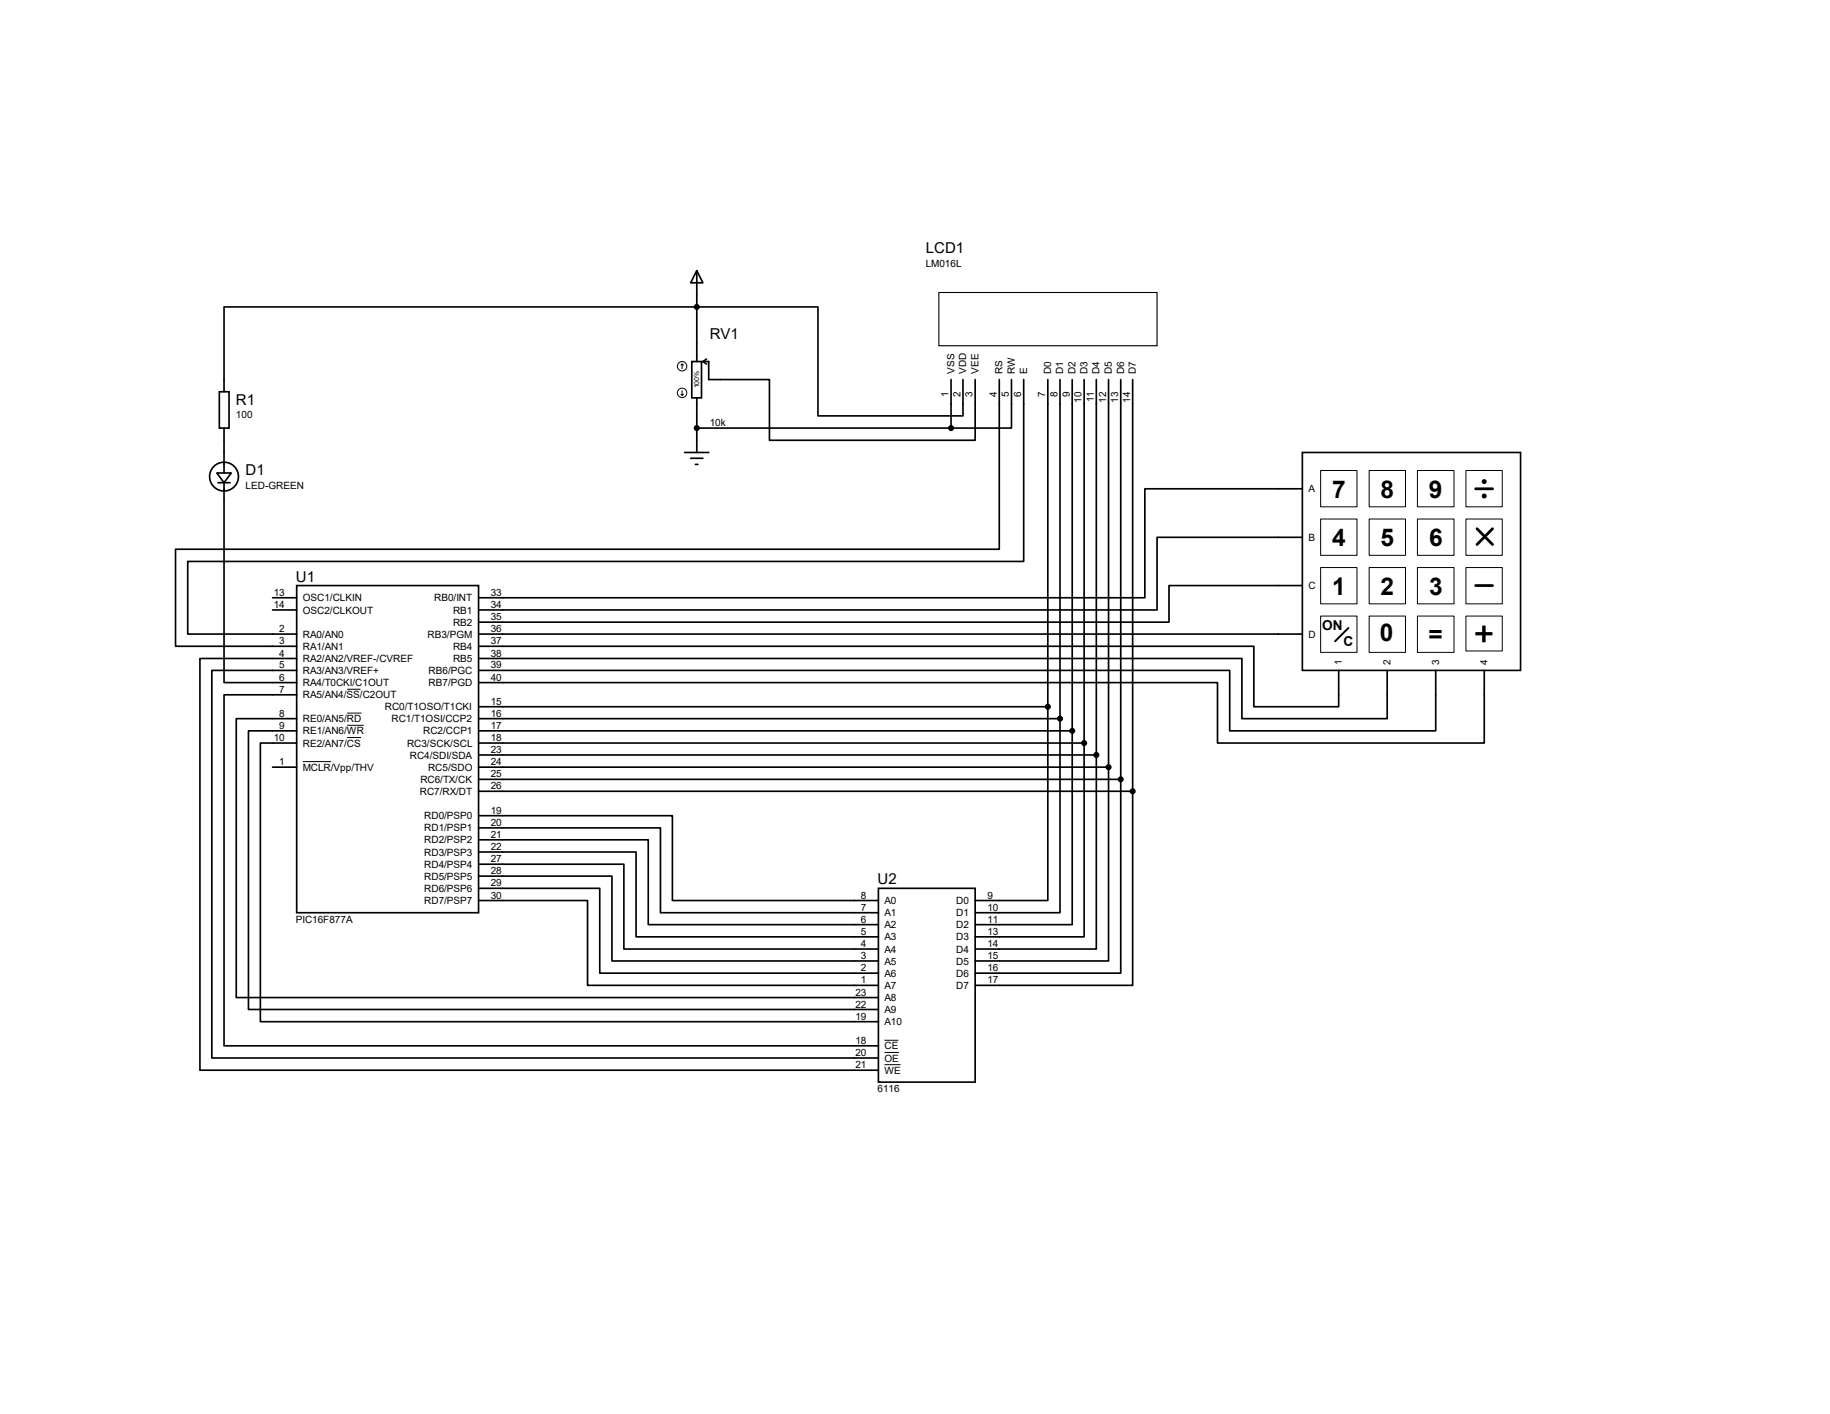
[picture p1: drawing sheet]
<svg xmlns="http://www.w3.org/2000/svg" width="279mm" height="216mm" viewBox="0 0 279 216" stroke-linecap="round" stroke-linejoin="round" font-family="sans-serif">
<g fill="none" stroke="#000" stroke-width=".25">
<path d="M33.5 59.8h1.5v5.6h-1.5zM105.6 55.2h1.5v5.5h-1.5zM106.4 41.3l.9 1.9h-1.8zM106.4 41.3v13.9M107.3 55.2h.9v2.8h9.3v9.2h31.4v-9.2M107.3 55.2l.6 .4M107.9 54.8l-.6 .4M145.2 58v7.4M147 58v5.5h-22.1v-16.6h-90.7v12.9M152.6 58v25.9h-125.8v14.8h18.5M154.4 58v7.4h-9.2M156.3 58v27.7h-127.6v11.1h16.6"/>
<path d="M160 58v49.9M161.8 58v51.7M163.7 58v53.6M165.5 58v55.5M167.4 58v57.3M169.2 58v59.1M171.1 58v61M172.9 58v62.8M33.1 72.2h2.2l-1.1 1.5zM33.3 73.7h1.8M34.2 73.7v30.5h11.1M34.2 65.4v6.8"/>
<path d="M104.5 69.1h3.7M105.5 70h1.8M106.2 70.9h.4M106.4 60.7v8.4M106.4 65.4h38.8M198.8 69.1h33.4v33.3h-33.4zM198.8 74.6h-24v16.7h-101.7M41.6 91.3h3.7M41.6 93.1h3.7M45.3 89.4h27.8v50h-27.8zM73.1 98.7h118.3v9.2h13v-5.5M73.1 96.8h125.7"/>
<path d="M198.8 82h-22.1v11.1h-103.6M198.8 89.4h-20.3v5.6h-105.4M41.6 117.1h3.7M45.3 109.7h-9.2v42.6h98M45.3 111.6h-7.4v42.5h96.2M45.3 113.5h-5.5v42.5h94.3M45.3 106.1h-11.1v53.6h99.9M45.3 102.4h-13v59.1h101.8M45.3 100.5h-14.8v62.9h103.6M73.1 100.5h116.5v9.2h22.2v-7.3M73.1 102.4h114.6v9.2h31.5v-9.2M73.1 107.9h86.9"/>
<path d="M73.1 109.7h88.7M73.1 111.6h90.6M73.1 113.5h92.4M73.1 115.3h94.3M73.1 117.1h96.1M73.1 119h98M160 107.9v29.6h-11.1M161.8 109.7v29.7h-12.9M163.7 111.6v29.6h-14.8M165.5 113.5v29.5h-16.6M167.4 115.3v29.6h-18.5M169.2 117.1v29.6h-20.3"/>
<path d="M171.1 119v29.6h-22.2M226.6 102.4v11.1h-40.7v-9.3h-112.8M73.1 124.5h29.6v13h31.4M73.1 126.4h27.7v13h33.3M73.1 128.2h25.9v13h35.1M73.1 130.1h24v12.9h37M73.1 132h22.1v12.9h38.9M73.1 133.8h20.3v12.9h40.7M73.1 135.6h18.5v13h42.5M73.1 137.5h16.6v13h44.4M73.1 120.8h99.8M134.1 135.6h14.8v29.6h-14.8z"/>
<path d="M172.9 120.8v29.7h-24"/>
<circle cx="34.2" cy="72.8" r="2.2"/>
</g>
<g fill="none" stroke="#000" stroke-width=".15">
<path d="M104.1 55.6l-.1 .2M104.1 55.6l.3 .2M104.1 55.6v.7M104.1 59.6v.8M104 60.2l.1 .2M104.4 60.2l-.3 .2M201.6 71.8h5.6v5.6h-5.6zM201.6 79.2h5.6v5.6h-5.6zM209 71.8h5.6v5.6h-5.6zM209 79.2h5.6v5.6h-5.6zM216.4 71.8h5.6v5.6h-5.6zM216.4 79.2h5.6v5.6h-5.6z"/>
<path d="M223.8 71.8h5.6v5.6h-5.6zM223.8 79.2h5.6v5.6h-5.6zM201.6 86.7h5.6v5.5h-5.6zM201.6 94.1h5.6v5.5h-5.6zM209 86.7h5.6v5.5h-5.6zM209 94.1h5.6v5.5h-5.6zM216.4 86.7h5.6v5.5h-5.6zM216.4 94.1h5.6v5.5h-5.6zM223.8 86.7h5.6v5.5h-5.6zM223.8 94.1h5.6v5.3h-5.6zM46.2 116.3h4.3M53 105.2h2"/>
<path d="M53 108.9h2.2M53 110.7h2.5M53 112.6h2.1M135 158.8h2.2M135 160.7h2.2M135 162.6h2.5"/>
<circle cx="104.1" cy="55.9" r=".72"/>
<circle cx="104.1" cy="60" r=".72"/>
</g>
<path d="M143.3 44.7h33.4v8.1h-33.4z" fill="none" stroke="#000" stroke-width=".17"/>
<g fill="none" stroke="#000" stroke-width=".42">
<path d="M225.3 74.6h2.6M225.3 89.4h2.6M225.5 80.7l2.4 2.4M227.9 80.7l-2.4 2.4"/>
<circle cx="226.6" cy="73.5" r=".17"/>
<circle cx="226.6" cy="75.7" r=".17"/>
</g>
<path d="M205.9 95.9l-2.1 2" fill="none" stroke="#000" stroke-width=".3"/>
<g fill="#000" stroke="#000" stroke-width=".25">
<circle cx="106.4" cy="46.9" r=".34"/>
<circle cx="106.4" cy="65.4" r=".34"/>
<circle cx="145.2" cy="65.4" r=".34"/>
<circle cx="160" cy="107.9" r=".34"/>
<circle cx="161.8" cy="109.7" r=".34"/>
<circle cx="163.7" cy="111.6" r=".34"/>
<circle cx="165.5" cy="113.5" r=".34"/>
<circle cx="167.4" cy="115.3" r=".34"/>
<circle cx="169.2" cy="117.1" r=".34"/>
<circle cx="171.1" cy="119" r=".34"/>
<circle cx="172.9" cy="120.8" r=".34"/>
</g>
<text font-size="5.3" x="225" y="98.7">+</text>
<g font-size="3.7">
<text x="203.4" y="76">7</text>
<text x="210.8" y="76">8</text>
<text x="218.2" y="76">9</text>
<text x="203.4" y="83.4">4</text>
<text x="210.8" y="83.4">5</text>
<text x="218.2" y="83.4">6</text>
<text x="203.4" y="90.8">1</text>
<text x="210.8" y="90.8">2</text>
<text x="218.2" y="90.8">3</text>
<text x="210.7" y="97.9">0</text>
<text x="218.1" y="98.2">=</text>
</g>
<g font-size="2.3">
<text x="141.4" y="38.6">LCD1</text>
<text x="108.4" y="51.8">RV1</text>
<text x="36" y="61.8">R1</text>
<text x="37.5" y="72.5">D1</text>
<text x="45.2" y="88.8">U1</text>
<text x="134" y="135">U2</text>
</g>
<g font-size="2.1">
<text x="201.9" y="96.3">ON</text>
<text x="205.1" y="98.6">C</text>
</g>
<g font-size="1.5">
<text x="141.4" y="40.7">LM016L</text>
<text x="145.7" y="57.1" transform="rotate(-90 145.7 57.1)">VSS</text>
<text x="147.5" y="57.1" transform="rotate(-90 147.5 57.1)">VDD</text>
<text x="149.4" y="57.1" transform="rotate(-90 149.4 57.1)">VEE</text>
<text x="153.1" y="57.1" transform="rotate(-90 153.1 57.1)">RS</text>
<text x="154.9" y="57.1" transform="rotate(-90 154.9 57.1)">RW</text>
<text x="156.8" y="57.1" transform="rotate(-90 156.8 57.1)">E</text>
<text x="160.5" y="57.1" transform="rotate(-90 160.5 57.1)">D0</text>
<text x="162.3" y="57.1" transform="rotate(-90 162.3 57.1)">D1</text>
<text x="164.2" y="57.1" transform="rotate(-90 164.2 57.1)">D2</text>
<text x="166" y="57.1" transform="rotate(-90 166 57.1)">D3</text>
<text x="167.9" y="57.1" transform="rotate(-90 167.9 57.1)">D4</text>
<text x="169.8" y="57.1" transform="rotate(-90 169.8 57.1)">D5</text>
<text x="171.6" y="57.1" transform="rotate(-90 171.6 57.1)">D6</text>
<text x="173.4" y="57.1" transform="rotate(-90 173.4 57.1)">D7</text>
<text x="36" y="63.8">100</text>
<text x="108.4" y="65.1">10k</text>
<text x="144.8" y="60.7" transform="rotate(-90 144.8 60.7)">1</text>
<text x="146.6" y="60.7" transform="rotate(-90 146.6 60.7)">2</text>
<text x="148.5" y="60.7" transform="rotate(-90 148.5 60.7)">3</text>
<text x="152.2" y="60.7" transform="rotate(-90 152.2 60.7)">4</text>
<text x="154" y="60.7" transform="rotate(-90 154 60.7)">5</text>
<text x="155.9" y="60.7" transform="rotate(-90 155.9 60.7)">6</text>
<text x="159.6" y="60.7" transform="rotate(-90 159.6 60.7)">7</text>
<text x="161.5" y="60.7" transform="rotate(-90 161.5 60.7)">8</text>
<text x="163.3" y="60.7" transform="rotate(-90 163.3 60.7)">9</text>
<text x="165.1" y="61.5" transform="rotate(-90 165.1 61.5)">10</text>
<text x="167" y="61.4" transform="rotate(-90 167 61.4)">11</text>
<text x="168.9" y="61.5" transform="rotate(-90 168.9 61.5)">12</text>
<text x="170.7" y="61.5" transform="rotate(-90 170.7 61.5)">13</text>
<text x="172.5" y="61.5" transform="rotate(-90 172.5 61.5)">14</text>
<text x="37.5" y="74.6">LED-GREEN</text>
<text x="199.8" y="75.2">A</text>
<text x="199.8" y="82.6">B</text>
<text x="199.8" y="90">C</text>
<text x="41.8" y="91">13</text>
<text x="41.8" y="92.8">14</text>
<text x="46.2" y="91.8">OSC1/CLKIN</text>
<text x="46.2" y="93.7">OSC2/CLKOUT</text>
<text x="66.3" y="91.8">RB0/INT</text>
<text x="69.2" y="95.5">RB2</text>
<text x="69.2" y="93.7">RB1</text>
<text x="74.9" y="94.7">35</text>
<text x="74.9" y="92.8">34</text>
<text x="74.9" y="91">33</text>
<text x="42.6" y="96.5">2</text>
<text x="42.6" y="98.4">3</text>
<text x="42.6" y="100.2">4</text>
<text x="46.2" y="97.4">RA0/AN0</text>
<text x="46.2" y="99.2">RA1/AN1</text>
<text x="46.2" y="101.1">RA2/AN2/VREF-/CVREF</text>
<text x="65.3" y="97.4">RB3/PGM</text>
<text x="69.2" y="101.1">RB5</text>
<text x="69.2" y="99.2">RB4</text>
<text x="74.9" y="100.2">38</text>
<text x="74.9" y="98.4">37</text>
<text x="74.9" y="96.5">36</text>
<text x="199.8" y="97.4">D</text>
<text x="204.9" y="101.5" transform="rotate(-90 204.9 101.5)">1</text>
<text x="212.3" y="101.5" transform="rotate(-90 212.3 101.5)">2</text>
<text x="219.7" y="101.5" transform="rotate(-90 219.7 101.5)">3</text>
<text x="227.1" y="101.5" transform="rotate(-90 227.1 101.5)">4</text>
<text x="42.6" y="103.9">6</text>
<text x="42.6" y="105.8">7</text>
<text x="42.6" y="102.1">5</text>
<text x="46.2" y="104.8">RA4/T0CKI/C1OUT</text>
<text x="46.2" y="106.6">RA5/AN4/SS/C2OUT</text>
<text x="46.2" y="102.9">RA3/AN3/VREF+</text>
<text x="65.4" y="104.8">RB7/PGD</text>
<text x="65.4" y="102.9">RB6/PGC</text>
<text x="74.9" y="103.9">40</text>
<text x="74.9" y="102.1">39</text>
<text x="74.9" y="107.6">15</text>
<text x="41.8" y="113.2">10</text>
<text x="42.6" y="109.4">8</text>
<text x="42.6" y="111.3">9</text>
<text x="46.2" y="110.3">RE0/AN5/RD</text>
<text x="46.2" y="112.1">RE1/AN6/WR</text>
<text x="58.8" y="108.5">RC0/T1OSO/T1CKI</text>
<text x="59.8" y="110.3">RC1/T1OSI/CCP2</text>
<text x="64.6" y="112.1">RC2/CCP1</text>
<text x="74.9" y="109.4">16</text>
<text x="74.9" y="111.3">17</text>
<text x="74.9" y="113.2">18</text>
<text x="42.6" y="116.8">1</text>
<text x="46.2" y="114">RE2/AN7/CS</text>
<text x="46.2" y="117.7">MCLR/Vpp/THV</text>
<text x="62.1" y="114">RC3/SCK/SCL</text>
<text x="62.6" y="115.8">RC4/SDI/SDA</text>
<text x="64.2" y="119.5">RC6/TX/CK</text>
<text x="65.4" y="117.7">RC5/SDO</text>
<text x="74.9" y="118.7">25</text>
<text x="74.9" y="116.8">24</text>
<text x="74.9" y="115">23</text>
<text x="64.1" y="121.4">RC7/RX/DT</text>
<text x="64.8" y="125.1">RD0/PSP0</text>
<text x="74.9" y="124.2">19</text>
<text x="74.9" y="120.5">26</text>
<text x="64.8" y="127">RD1/PSP1</text>
<text x="64.8" y="130.6">RD3/PSP3</text>
<text x="64.8" y="128.8">RD2/PSP2</text>
<text x="74.9" y="126.1">20</text>
<text x="74.9" y="131.7">27</text>
<text x="74.9" y="129.8">22</text>
<text x="74.9" y="127.9">21</text>
<text x="64.8" y="136.2">RD6/PSP6</text>
<text x="64.8" y="134.3">RD5/PSP5</text>
<text x="64.8" y="132.5">RD4/PSP4</text>
<text x="74.9" y="137.2">30</text>
<text x="74.9" y="135.3">29</text>
<text x="74.9" y="133.5">28</text>
<text x="131.4" y="137.2">8</text>
<text x="150.7" y="137.2">9</text>
<text x="45.2" y="140.9">PIC16F877A</text>
<text x="64.8" y="138">RD7/PSP7</text>
<text x="131.4" y="139.1">7</text>
<text x="131.4" y="140.9">6</text>
<text x="131.4" y="142.7">5</text>
<text x="135" y="138">A0</text>
<text x="135" y="139.9">A1</text>
<text x="135" y="141.7">A2</text>
<text x="135" y="143.6">A3</text>
<text x="146" y="138">D0</text>
<text x="146" y="139.9">D1</text>
<text x="146" y="141.7">D2</text>
<text x="146" y="143.6">D3</text>
<text x="150.7" y="139.1">10</text>
<text x="150.7" y="140.9">11</text>
<text x="150.7" y="142.7">13</text>
<text x="131.4" y="144.6">4</text>
<text x="131.4" y="146.4">3</text>
<text x="131.4" y="148.3">2</text>
<text x="135" y="145.5">A4</text>
<text x="135" y="147.3">A5</text>
<text x="135" y="149.1">A6</text>
<text x="146" y="145.5">D4</text>
<text x="146" y="147.3">D5</text>
<text x="146" y="149.1">D6</text>
<text x="150.7" y="144.6">14</text>
<text x="150.7" y="146.4">15</text>
<text x="150.7" y="148.3">16</text>
<text x="130.6" y="152">23</text>
<text x="130.6" y="153.8">22</text>
<text x="130.6" y="155.7">19</text>
<text x="131.4" y="150.2">1</text>
<text x="135" y="151">A7</text>
<text x="135" y="152.9">A8</text>
<text x="135" y="154.7">A9</text>
<text x="146" y="151">D7</text>
<text x="150.7" y="150.2">17</text>
<text x="130.6" y="159.4">18</text>
<text x="130.6" y="161.2">20</text>
<text x="135" y="156.5">A10</text>
<text x="135" y="160.2">CE</text>
<text x="130.6" y="163.1">21</text>
<text x="134" y="166.8">6116</text>
<text x="135" y="162.1">OE</text>
<text x="135" y="164">WE</text>
</g>
<text font-size="1.1" x="106.7" y="59.3" transform="rotate(-90 106.7 59.3)">100%</text>
</svg>
